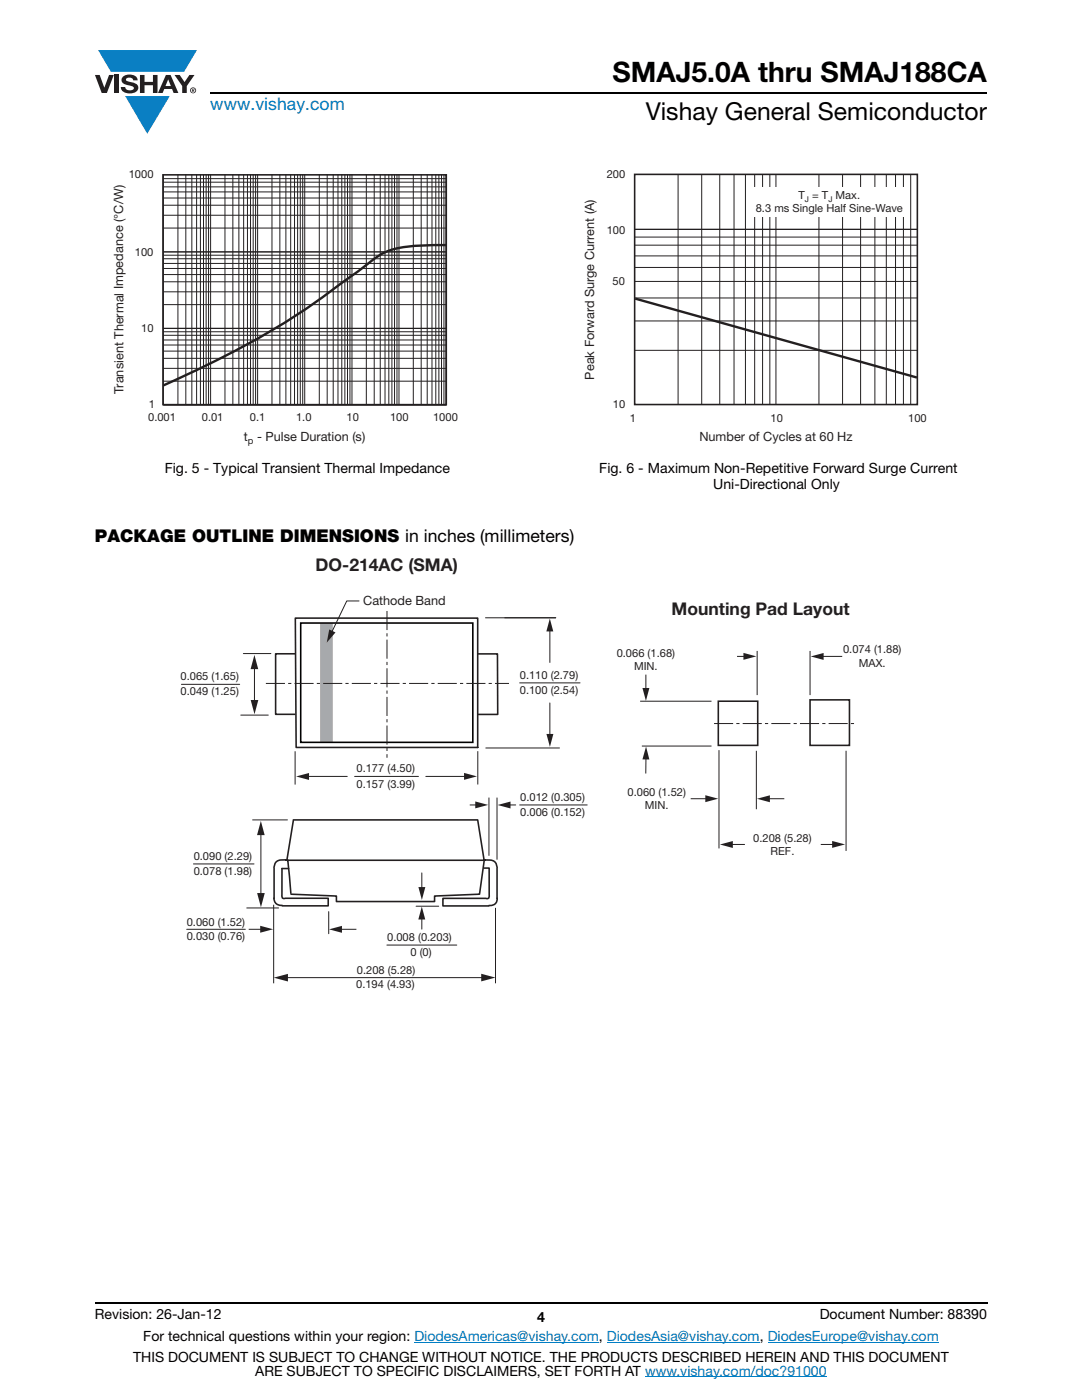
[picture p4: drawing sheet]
<svg xmlns="http://www.w3.org/2000/svg" width="216mm" height="279mm" viewBox="0 0 216 279" stroke-linecap="round" stroke-linejoin="round" font-family="sans-serif">
<g fill="#0a7fc3">
<path d="M19.6 10h19.7l-2.6 4.4h-1.1h-13.5z"/>
<path d="M25 19.2h8.9l-4.5 7.5z"/>
</g>
<g fill="#231f20">
<path d="M18.9 15h1l.9 2.5 1-2.5h.9l-1.4 3.6h-1z"/>
<path d="M22.9 15h.9v3.6h-.9z"/>
<path d="M24.6 15.3a2.1 2.1 0 0 1 2.8 .3l.1 .4h-.9a.79 .79 0 0 0-.7-.5 .79 .79 0 0 0-.8 .4l.3 .3 1 .2a1.08 1.08 0 0 1 1.2 1.1 1.08 1.08 0 0 1-1.1 1.1 1.73 1.73 0 0 1-2.4-1.2h.9a.96 .96 0 0 0 .8 .6 .96 .96 0 0 0 .9-.4 1.31 1.31 0 0 0-1.2-.6 1.03 1.03 0 0 1-1.1-.6 1.03 1.03 0 0 1 .2-1.1z"/>
<path d="M27.9 15h.9v1.3h1.7v-1.3h.9v3.6h-.9v-1.6h-1.7v1.6h-.9z"/>
<path d="M34.8 15h1.1l.9 1.4 1-1.4h1l-1.5 2.2v1.4h-.9v-1.4z"/>
<path d="M33.6 15.8l.5 1.4h-1.1zM33.1 15l-1.6 3.6h1l.3-.8h1.5l.3 .8h1l-1.6-3.6z"/>
<path d="M38.1 18a.46 .46 0 0 1 .9 0 .46 .46 0 0 1-.9 0zM37.9 18a.6 .6 0 0 0 1.2 0 .6 .6 0 0 0-1.2 0z"/>
<path d="M38.4 17.8h.2v.2h-.2zM38.3 17.7v.7h.1v-.3l.4 .3-.2-.3 .2-.2-.1-.2z"/>
</g>
<path d="M42 18.6h155M18.9 260h178.1" fill="none" stroke="#000" stroke-width=".36"/>
<path d="M82.7 267.9h36.8M121.1 267.9h30.5M128.7 274.8h36.3M153.2 267.9h34.1" fill="none" stroke="#007ec4" stroke-width=".2"/>
<path d="M22.4 33.7h69v55.5h-69z" fill="#fff"/>
<g fill="none" stroke="#231f20" stroke-width=".2">
<path d="M32.6 35.7h56.5M32.6 36.4h56.5M32.6 37.3h56.5M32.6 38.3h56.5M32.6 39.5h56.5M32.6 34.8v45.9M35.5 34.8v45.9M37.1 34.8v45.9M38.3 34.8v45.9M39.2 34.8v45.9M40 34.8v45.9M40.6 34.8v45.9"/>
<path d="M41.1 34.8v45.9M41.6 34.8v45.9M42 34.8v45.9M44.9 34.8v45.9M46.5 34.8v45.9M47.7 34.8v45.9M48.6 34.8v45.9M49.4 34.8v45.9M50 34.8v45.9M50.5 34.8v45.9M51 34.8v45.9M51.4 34.8v45.9"/>
<path d="M54.3 34.8v45.9M55.8 34.8v45.9M57 34.8v45.9M58 34.8v45.9M58.8 34.8v45.9M59.4 34.8v45.9M59.9 34.8v45.9M60.4 34.8v45.9M60.8 34.8v45.9M63.7 34.8v45.9M65.3 34.8v45.9M66.5 34.8v45.9"/>
<path d="M67.4 34.8v45.9M68.2 34.8v45.9M68.8 34.8v45.9M69.3 34.8v45.9M69.8 34.8v45.9M70.2 34.8v45.9M73.1 34.8v45.9M74.7 34.8v45.9M75.9 34.8v45.9M76.8 34.8v45.9M77.6 34.8v45.9M78.2 34.8v45.9"/>
<path d="M78.7 34.8v45.9M79.2 34.8v45.9M79.6 34.8v45.9M82.5 34.8v45.9M84 34.8v45.9M85.2 34.8v45.9M86.2 34.8v45.9M87 34.8v45.9M87.6 34.8v45.9M88.1 34.8v45.9M88.6 34.8v45.9M89 34.8v45.9"/>
<path d="M32.6 50.9h56.5M32.6 51.6h56.5M32.6 52.6h56.5M32.6 53.6h56.5M32.6 54.8h56.5M32.6 58.2h56.5M32.6 50.3h56.5M32.6 56.2h56.5M32.6 43h56.5M32.6 45.5h56.5M32.6 41h56.5M32.6 66.2h56.5"/>
<path d="M32.6 66.9h56.5M32.6 67.9h56.5M32.6 68.9h56.5M32.6 70.1h56.5M32.6 73.5h56.5M32.6 76.1h56.5M32.6 71.5h56.5M32.6 65.5h56.5M32.6 60.8h56.5M32.6 80.8h56.5"/>
</g>
<path d="M32.5 34.9h56.6v45.9h-56.6z" fill="none" stroke="#231f20" stroke-width=".32"/>
<path d="M89 48.9h-2.5a23.7 23.7 0 0 0-10.1 1.6l-1.5 1a348.2 348.2 0 0 1-17.7 12.6 198 198 0 0 1-24.6 12.8" fill="none" stroke="#231f20" stroke-width=".48"/>
<path d="M116.5 33.7h68.4v54.9h-68.4z" fill="#fff"/>
<g fill="none" stroke="#231f20" stroke-width=".2">
<path d="M135.3 34.8v45.9M140 34.8v45.9M143.6 34.8v45.9M146.5 34.8v45.9M148.7 34.8v45.9M150.6 34.8v45.9M152.2 34.8v45.9M153.6 34.8v45.9M154.8 34.8v45.9M163.4 34.8v45.9M168.1 34.8v45.9M171.7 34.8v45.9"/>
<path d="M174.6 34.8v45.9M176.9 34.8v45.9M178.7 34.8v45.9M180.3 34.8v45.9M181.7 34.8v45.9M126.7 45.8h56.4M126.7 59.5h56.4M126.7 56.2h56.4M126.7 53.4h56.4M126.7 51.1h56.4M126.7 48.9h56.4M126.7 47.3h56.4"/>
<path d="M126.7 69.9h56.4M126.7 64.1h56.4"/>
</g>
<path d="M126.6 34.8h56.4v45.9h-56.4z" fill="none" stroke="#231f20" stroke-width=".32"/>
<path d="M126.7 59.6l56.3 15.7" fill="none" stroke="#231f20" stroke-width=".48"/>
<g fill="#fff">
<path d="M150.2 37.4h30.6v5.8h-30.6z"/>
<path d="M36 111.1h143.9v86.6h-143.9z"/>
</g>
<path d="M65.1 124.4v23.7" fill="none" stroke="#a7a9ac" stroke-width="2.5" stroke-linecap="butt"/>
<path d="M52.1 166.1v12.6" fill="none" stroke="#231f20" stroke-width=".2"/>
<g fill="#231f20">
<path d="M52.1 163.8l.7 2.9h-1.5z"/>
<path d="M51.3 178.2h1.5l-.7 2.9z"/>
</g>
<path d="M103.7 136.3h12M70.8 155h12.7M38.6 172.4h12.1M50.4 163.6h7M103.7 160.6h13.5M49.2 181.2h6.4M65.6 181.9v4.4M84.2 183v2.4" fill="none" stroke="#231f20" stroke-width=".2"/>
<path d="M84.2 180.9l.7 2.6h-1.4z" fill="#231f20"/>
<path d="M84.2 174.2v3.3" fill="none" stroke="#231f20" stroke-width=".2"/>
<path d="M83.5 177h1.4l-.7 2.6z" fill="#231f20"/>
<g fill="none" stroke="#231f20" stroke-width=".32">
<path d="M58.9 130.5h-3.9v12.1h3.8M58.9 123.4h36.4v25.8h-36.2zM95.4 130.5h3.9v12.1h-3.9M54.7 179.2a1.43 1.43 0 0 0 1.6 1.5M56.2 173.3h1.4M56.3 173.3l-.1 5.5 .3 .5h9v1.5h-9.2M57.1 171.6a2.82 2.82 0 0 0-2.1 .5l-.3 1.1v6.1M57.4 171.7l-.2 .2 .2-.2 .6 6.6M58.5 163.6h36.8l1.3 8.1h-39.4l1.3-7.9M96.5 173.2h1.1v5.6l-.2 .5h-9v1.5h9.1M96.6 171.9l-.9 6.6-9 .3v1.1h-19.6v-1.1l-9-.3M96.8 171.6a2.82 2.82 0 0 1 2 .5l.4 1.1v6.1"/>
<path d="M99.2 179.2a1.38 1.38 0 0 1-1.6 1.5"/>
</g>
<path d="M96.9 123.3h14M58.9 149.9v6.7M95.3 149.9v6.7M96.9 149.3h14.8M97.6 159.2v11.6M99.2 159.2v12.4M54.6 180.6v15.6M56.9 195.1h39.6M83 180.9h4.5M98.9 181.2v15" fill="none" stroke="#231f20" stroke-width=".2"/>
<g fill="#231f20">
<path d="M96 194.3l2.9 .8-2.9 .8z"/>
<path d="M54.6 195.1l2.9-.7v1.5z"/>
</g>
<path d="M50.8 133v7.2" fill="none" stroke="#231f20" stroke-width=".2"/>
<g fill="#231f20">
<path d="M50 139.7h1.5l-.7 2.8z"/>
<path d="M50.8 130.7l.7 2.8h-1.5z"/>
</g>
<path d="M36.2 136.6h11.6M48.6 130.4h5.5M48 142.7h5.5M109.7 140.3v6.6" fill="none" stroke="#231f20" stroke-width=".2"/>
<path d="M109 146.5h1.4l-.7 2.6z" fill="#231f20"/>
<path d="M109.7 125.5v6.7" fill="none" stroke="#231f20" stroke-width=".2"/>
<path d="M109.7 123.4l.7 2.6h-1.4z" fill="#231f20"/>
<path d="M101.4 160.6h1.5" fill="none" stroke="#231f20" stroke-width=".2"/>
<path d="M99.3 160.7l2.6-.7v1.3z" fill="#231f20"/>
<path d="M93.8 160.6h1.5" fill="none" stroke="#231f20" stroke-width=".2"/>
<path d="M94.8 159.9l2.6 .7-2.6 .7z" fill="#231f20"/>
<path d="M61.2 155h8.1" fill="none" stroke="#231f20" stroke-width=".2"/>
<path d="M59.1 155l2.6-.7v1.4z" fill="#231f20"/>
<path d="M85 155h8.1" fill="none" stroke="#231f20" stroke-width=".2"/>
<path d="M92.6 154.3l2.6 .6-2.6 .7z" fill="#231f20"/>
<path d="M60 124.3h34.3v23.9h-34.3z" fill="none" stroke="#000" stroke-width=".32"/>
<path d="M53.1 136.4h48.5M77.2 121.9v29.3" fill="none" stroke="#231f20" stroke-width=".2" stroke-dasharray="3.8 .6 .6 .6" stroke-linecap="butt"/>
<path d="M145.8 168.5h2.8M77.2 188.6h13.9" fill="none" stroke="#231f20" stroke-width=".2"/>
<path d="M143.3 139.9h7.9v8.9h-7.9zM161.6 139.7h7.9v9.1h-7.9z" fill="none" stroke="#231f20" stroke-width=".32"/>
<path d="M143.6 168.5l2.6-.7v1.4z" fill="#231f20"/>
<path d="M166.5 168.5h-2.7" fill="none" stroke="#231f20" stroke-width=".2"/>
<path d="M166 167.8l2.6 .7-2.6 .7z" fill="#231f20"/>
<path d="M137.8 159.4h3.4" fill="none" stroke="#231f20" stroke-width=".2"/>
<path d="M140.7 158.7l2.6 .7-2.6 .7z" fill="#231f20"/>
<path d="M128.9 151.1v3.3" fill="none" stroke="#231f20" stroke-width=".2"/>
<path d="M128.9 149l.7 2.6h-1.4z" fill="#231f20"/>
<path d="M128.9 134.6v3.2" fill="none" stroke="#231f20" stroke-width=".2"/>
<path d="M128.2 137.3h1.4l-.7 2.6z" fill="#231f20"/>
<path d="M147.1 131h1.7" fill="none" stroke="#231f20" stroke-width=".2"/>
<path d="M148.3 130.3l2.6 .7-2.6 .7z" fill="#231f20"/>
<path d="M163.9 131h4.2" fill="none" stroke="#231f20" stroke-width=".2"/>
<path d="M161.8 131l2.5-.7v1.4z" fill="#231f20"/>
<path d="M127.7 139.9h14.3M151.1 129.9v8.8M161.6 129.9v8.8M128.1 148.9h13.9M143.5 149.7v19.6M150.9 149.8v11.7M153.2 159.4h3.3M168.8 149.8v20" fill="none" stroke="#231f20" stroke-width=".2"/>
<path d="M142.5 144.4h27.9" fill="none" stroke="#231f20" stroke-width=".2" stroke-dasharray="3.8 .6 .6 .6" stroke-linecap="butt"/>
<path d="M151 159.4l2.6-.7v1.4z" fill="#231f20"/>
<path d="M71.6 119.9h-2.4l-3.1 6.4" fill="none" stroke="#231f20" stroke-width=".2"/>
<path d="M65.7 125.6l1.2 .6-1.7 2z" fill="#231f20"/>
<path d="M71.1 185.5h-3.3" fill="none" stroke="#231f20" stroke-width=".2"/>
<path d="M65.7 185.5l2.5-.7v1.4z" fill="#231f20"/>
<path d="M37.3 185.5h11.7M52.4 185.5h-2.8" fill="none" stroke="#231f20" stroke-width=".2"/>
<path d="M51.9 184.8l2.6 .7-2.6 .6z" fill="#231f20"/>
<text font-size="5.6" x="122.2" y="16.4">SMAJ5.0A thru SMAJ188CA</text>
<text font-size="4.9" x="128.8" y="24">Vishay General Semiconductor</text>
<text font-size="3.5" fill="#007ec4" x="42" y="21.9">www.vishay.com</text>
<text font-size="3.5" x="18.9" y="108.2">PACKAGE OUTLINE DIMENSIONS in inches (millimeters)</text>
<g font-size="3.5" fill="#231f20">
<text x="63" y="114">DO-214AC (SMA)</text>
<text x="134" y="122.6">Mounting Pad Layout</text>
</g>
<g font-size="2.8">
<text x="32.9" y="94.3">Fig. 5 - Typical Transient Thermal Impedance</text>
<text x="119.6" y="94.3">Fig. 6 - Maximum Non-Repetitive Forward Surge Current</text>
<text x="142.3" y="97.5">Uni-Directional Only</text>
<text x="18.9" y="263.3">Revision: 26-Jan-12</text>
<text x="107.2" y="263.8">4</text>
<text x="163.6" y="263.3">Document Number: 88390</text>
<text x="28.6" y="267.7">For technical questions within your region: DiodesAmericas@vishay.com, DiodesAsia@vishay.com, DiodesEurope@vishay.com</text>
<text x="26.5" y="271.7">THIS DOCUMENT IS SUBJECT TO CHANGE WITHOUT NOTICE. THE PRODUCTS DESCRIBED HEREIN AND THIS DOCUMENT</text>
<text x="50.9" y="274.6">ARE SUBJECT TO SPECIFIC DISCLAIMERS, SET FORTH AT www.vishay.com/doc?91000</text>
</g>
<g font-size="2.5" fill="#231f20">
<text x="118.6" y="75.7" transform="rotate(-90 118.6 75.7)">Peak Forward Surge Current (A)</text>
<text x="24.7" y="78.6" transform="rotate(-90 24.7 78.6)">Transient Thermal Impedance (°C/W)</text>
<text x="48.7" y="88">t</text>
<text x="51.3" y="88">- Pulse Duration (s)</text>
<text x="139.6" y="88">Number of Cycles at 60 Hz</text>
<text x="72.5" y="120.7">Cathode Band</text>
</g>
<g font-size="2.2" fill="#231f20">
<text x="25.7" y="35.5">1000</text>
<text x="121.1" y="35.5">200</text>
<text x="121.1" y="46.7">100</text>
<text x="26.9" y="51.1">100</text>
<text x="122.2" y="56.9">50</text>
<text x="28.2" y="66.3">10</text>
<text x="29.6" y="84">0.001</text>
<text x="29.7" y="81.5">1</text>
<text x="40.3" y="84">0.01</text>
<text x="49.9" y="84">0.1</text>
<text x="59.1" y="84">1.0</text>
<text x="69.1" y="84">10</text>
<text x="77.8" y="84">100</text>
<text x="86.4" y="84">1000</text>
<text x="122.3" y="81.4">10</text>
<text x="125.7" y="84.2">1</text>
<text x="153.7" y="84.2">10</text>
<text x="181.2" y="84.2">100</text>
<text x="123" y="131.1">0.066 (1.68)</text>
<text x="168.2" y="130.4">0.074 (1.88)</text>
<text x="36" y="135.8">0.065 (1.65)</text>
<text x="103.7" y="135.5">0.110 (2.79)</text>
<text x="126.5" y="133.8">MIN.</text>
<text x="171.4" y="133">MAX.</text>
<text x="36" y="138.8">0.049 (1.25)</text>
<text x="103.7" y="138.5">0.100 (2.54)</text>
<text x="71.1" y="154">0.177 (4.50)</text>
<text x="71.1" y="157.3">0.157 (3.99)</text>
<text x="103.8" y="159.9">0.012 (0.305)</text>
<text x="125.2" y="158.8">0.060 (1.52)</text>
<text x="128.7" y="161.4">MIN.</text>
<text x="103.8" y="162.8">0.006 (0.152)</text>
<text x="150.3" y="167.9">0.208 (5.28)</text>
<text x="38.6" y="171.7">0.090 (2.29)</text>
<text x="153.8" y="170.6">REF.</text>
<text x="38.6" y="174.6">0.078 (1.98)</text>
<text x="37.3" y="184.7">0.060 (1.52)</text>
<text x="37.3" y="187.6">0.030 (0.76)</text>
<text x="77.3" y="187.8">0.008 (0.203)</text>
<text x="81.9" y="190.8">0 (0)</text>
<text x="71.1" y="197.3">0.194 (4.93)</text>
<text x="71.2" y="194.4">0.208 (5.28)</text>
</g>
<g font-size="2.2" fill="#221e1f">
<text x="159.3" y="39.6">T = T Max.</text>
<text x="150.8" y="42.3">8.3 ms Single Half Sine-Wave</text>
</g>
<text font-size="1.9" fill="#231f20" x="49.5" y="88.7">p</text>
<g font-size="1.6" fill="#221e1f">
<text x="160.6" y="40.3">J</text>
<text x="165.3" y="40.3">J</text>
</g>
</svg>
